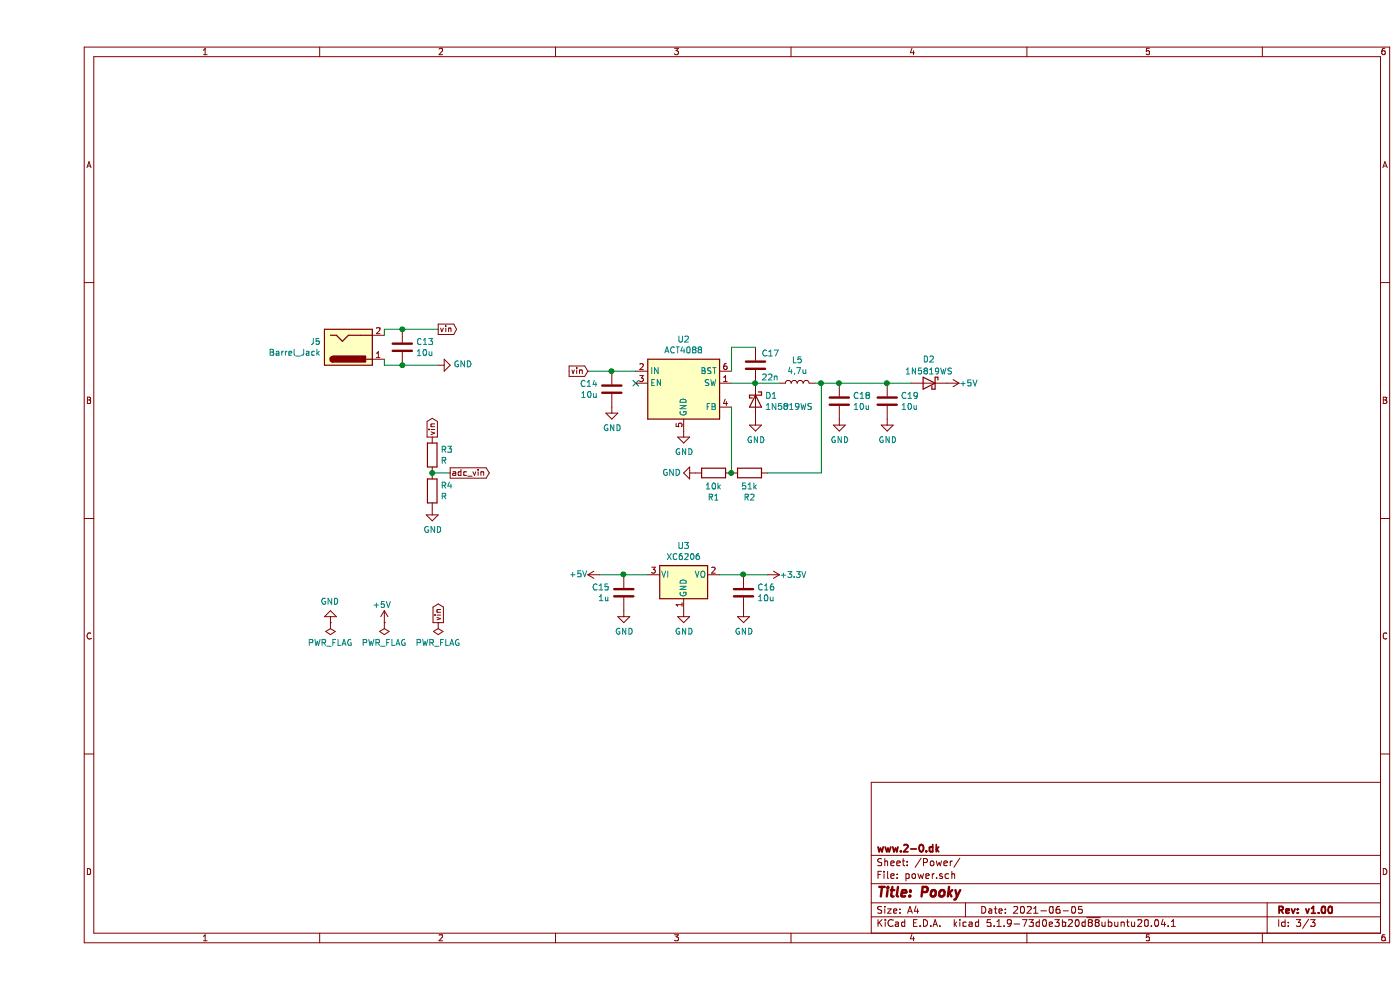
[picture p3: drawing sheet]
EESchema Schematic File Version 4
EELAYER 30 0
EELAYER END
$Descr A4 11693 8268
encoding utf-8
Sheet 3 3
Title "Pooky"
Date "2021-06-05"
Rev "v1.00"
Comp "www.2-0.dk"
Comment1 ""
Comment2 ""
Comment3 ""
Comment4 ""
$EndDescr
Wire Wire Line
	5800 3400 5800 3950
Wire Wire Line
	6550 3200 6550 3950
Wire Wire Line
	6100 3950 6550 3950
$Comp
L Device:R R2
U 1 1
P 5950 3950
F 0 "R2" V 5743 3950 50  0000 C CNN
F 1 "51k" V 5834 3950 50  0000 C CNN
F 2 "Resistor_SMD:R_0603_1608Metric" V 5880 3950 50  0001 C CNN
F 3 "~" H 5950 3950 50  0001 C CNN
	1    5950 3950
	0    1    -1   0   
$EndComp
Connection ~ 5800 3950
$Comp
L Device:R R1
U 1 1
P 5650 3950
F 0 "R1" V 5443 3950 50  0000 C CNN
F 1 "10k" V 5534 3950 50  0000 C CNN
F 2 "Resistor_SMD:R_0603_1608Metric" V 5580 3950 50  0001 C CNN
F 3 "~" H 5650 3950 50  0001 C CNN
	1    5650 3950
	0    1    -1   0   
$EndComp
Wire Wire Line
	6550 3200 6500 3200
Connection ~ 6550 3200
$Comp
L power:+5V #PWR?
U 1 1
P 7600 3200
AR Path="/60859182/60876962" Ref="#PWR?"  Part="1" 
AR Path="/60856A27/60876962" Ref="#PWR025"  Part="1" 
F 0 "#PWR025" H 7600 3050 50  0001 C CNN
F 1 "+5V" V 7600 3300 50  0000 L CNN
F 2 "" H 7600 3200 50  0001 C CNN
F 3 "" H 7600 3200 50  0001 C CNN
	1    7600 3200
	0    1    1    0   
$EndComp
$Comp
L power:+5V #PWR?
U 1 1
P 4700 4800
AR Path="/60859182/6087695B" Ref="#PWR?"  Part="1" 
AR Path="/60856A27/6087695B" Ref="#PWR014"  Part="1" 
F 0 "#PWR014" H 4700 4650 50  0001 C CNN
F 1 "+5V" V 4700 4900 50  0000 L CNN
F 2 "" H 4700 4800 50  0001 C CNN
F 3 "" H 4700 4800 50  0001 C CNN
	1    4700 4800
	0    -1   -1   0   
$EndComp
$Comp
L Device:D_Schottky D?
U 1 1
P 7450 3200
AR Path="/60859182/6087694F" Ref="D?"  Part="1" 
AR Path="/60856A27/6087694F" Ref="D2"  Part="1" 
F 0 "D2" H 7400 3400 50  0000 L CNN
F 1 "1N5819WS" H 7250 3300 50  0000 L CNN
F 2 "Diode_SMD:D_SOD-323" H 7450 3200 50  0001 C CNN
F 3 "~" H 7450 3200 50  0001 C CNN
	1    7450 3200
	-1   0    0    -1  
$EndComp
$Comp
L power:GND #PWR?
U 1 1
P 4900 5100
AR Path="/60859182/60876947" Ref="#PWR?"  Part="1" 
AR Path="/60856A27/60876947" Ref="#PWR016"  Part="1" 
F 0 "#PWR016" H 4900 4850 50  0001 C CNN
F 1 "GND" H 4905 4927 50  0000 C CNN
F 2 "" H 4900 5100 50  0001 C CNN
F 3 "" H 4900 5100 50  0001 C CNN
	1    4900 5100
	1    0    0    -1  
$EndComp
Wire Wire Line
	4900 4800 4700 4800
Wire Wire Line
	5100 4800 4900 4800
Connection ~ 4900 4800
$Comp
L Device:C C?
U 1 1
P 4900 4950
AR Path="/60859182/60876941" Ref="C?"  Part="1" 
AR Path="/60856A27/60876941" Ref="C15"  Part="1" 
F 0 "C15" H 5015 4996 50  0000 L CNN
F 1 "1u" H 5015 4905 50  0000 L CNN
F 2 "Capacitor_SMD:C_0805_2012Metric" H 4938 4800 50  0001 C CNN
F 3 "~" H 4900 4950 50  0001 C CNN
	1    4900 4950
	-1   0    0    -1  
$EndComp
$Comp
L power:GND #PWR?
U 1 1
P 7100 3500
AR Path="/60859182/60876936" Ref="#PWR?"  Part="1" 
AR Path="/60856A27/60876936" Ref="#PWR024"  Part="1" 
F 0 "#PWR024" H 7100 3250 50  0001 C CNN
F 1 "GND" H 7105 3327 50  0000 C CNN
F 2 "" H 7100 3500 50  0001 C CNN
F 3 "" H 7100 3500 50  0001 C CNN
	1    7100 3500
	1    0    0    -1  
$EndComp
$Comp
L power:GND #PWR?
U 1 1
P 6700 3500
AR Path="/60859182/60876930" Ref="#PWR?"  Part="1" 
AR Path="/60856A27/60876930" Ref="#PWR023"  Part="1" 
F 0 "#PWR023" H 6700 3250 50  0001 C CNN
F 1 "GND" H 6705 3327 50  0000 C CNN
F 2 "" H 6700 3500 50  0001 C CNN
F 3 "" H 6700 3500 50  0001 C CNN
	1    6700 3500
	1    0    0    -1  
$EndComp
Wire Wire Line
	7300 3200 7100 3200
Connection ~ 7100 3200
$Comp
L Device:C C?
U 1 1
P 7100 3350
AR Path="/60859182/6087692A" Ref="C?"  Part="1" 
AR Path="/60856A27/6087692A" Ref="C19"  Part="1" 
F 0 "C19" H 7215 3396 50  0000 L CNN
F 1 "10u" H 7215 3305 50  0000 L CNN
F 2 "Capacitor_SMD:C_0805_2012Metric" H 7138 3200 50  0001 C CNN
F 3 "~" H 7100 3350 50  0001 C CNN
	1    7100 3350
	1    0    0    -1  
$EndComp
Wire Wire Line
	6700 3200 6550 3200
Wire Wire Line
	6700 3200 7100 3200
Connection ~ 6700 3200
$Comp
L Device:C C?
U 1 1
P 6700 3350
AR Path="/60859182/60876924" Ref="C?"  Part="1" 
AR Path="/60856A27/60876924" Ref="C18"  Part="1" 
F 0 "C18" H 6815 3396 50  0000 L CNN
F 1 "10u" H 6815 3305 50  0000 L CNN
F 2 "Capacitor_SMD:C_0805_2012Metric" H 6738 3200 50  0001 C CNN
F 3 "~" H 6700 3350 50  0001 C CNN
	1    6700 3350
	1    0    0    -1  
$EndComp
$Comp
L power:GND #PWR?
U 1 1
P 5500 3950
AR Path="/60859182/60876917" Ref="#PWR?"  Part="1" 
AR Path="/60856A27/60876917" Ref="#PWR019"  Part="1" 
F 0 "#PWR019" H 5500 3700 50  0001 C CNN
F 1 "GND" V 5500 3750 50  0000 C CNN
F 2 "" H 5500 3950 50  0001 C CNN
F 3 "" H 5500 3950 50  0001 C CNN
	1    5500 3950
	0    1    -1   0   
$EndComp
$Comp
L power:GND #PWR?
U 1 1
P 6000 3500
AR Path="/60859182/60876905" Ref="#PWR?"  Part="1" 
AR Path="/60856A27/60876905" Ref="#PWR021"  Part="1" 
F 0 "#PWR021" H 6000 3250 50  0001 C CNN
F 1 "GND" H 6005 3327 50  0000 C CNN
F 2 "" H 6000 3500 50  0001 C CNN
F 3 "" H 6000 3500 50  0001 C CNN
	1    6000 3500
	1    0    0    -1  
$EndComp
Wire Wire Line
	5800 2900 5800 3100
Wire Wire Line
	6000 2900 5800 2900
Wire Wire Line
	6200 3200 6000 3200
Wire Wire Line
	5800 3200 6000 3200
Connection ~ 6000 3200
$Comp
L Device:C C?
U 1 1
P 6000 3050
AR Path="/60859182/608768FA" Ref="C?"  Part="1" 
AR Path="/60856A27/608768FA" Ref="C17"  Part="1" 
F 0 "C17" H 6050 3150 50  0000 L CNN
F 1 "22n" H 6050 2950 50  0000 L CNN
F 2 "Capacitor_SMD:C_0603_1608Metric" H 6038 2900 50  0001 C CNN
F 3 "~" H 6000 3050 50  0001 C CNN
	1    6000 3050
	1    0    0    -1  
$EndComp
$Comp
L Device:L L?
U 1 1
P 6350 3200
AR Path="/60859182/608768F4" Ref="L?"  Part="1" 
AR Path="/60856A27/608768F4" Ref="L5"  Part="1" 
F 0 "L5" V 6540 3200 50  0000 C CNN
F 1 "4,7u" V 6449 3200 50  0000 C CNN
F 2 "Inductor_SMD:L_Coilcraft_XxL4040" H 6350 3200 50  0001 C CNN
F 3 "~" H 6350 3200 50  0001 C CNN
	1    6350 3200
	0    -1   -1   0   
$EndComp
$Comp
L Device:D_Schottky D?
U 1 1
P 6000 3350
AR Path="/60859182/608768EE" Ref="D?"  Part="1" 
AR Path="/60856A27/608768EE" Ref="D1"  Part="1" 
F 0 "D1" V 5954 3430 50  0000 L CNN
F 1 "1N5819WS" V 6045 3430 50  0000 L CNN
F 2 "Diode_SMD:D_SOD-323" H 6000 3350 50  0001 C CNN
F 3 "~" H 6000 3350 50  0001 C CNN
	1    6000 3350
	0    1    1    0   
$EndComp
Text GLabel 4600 3100 0    50   Input ~ 0
vin
$Comp
L power:GND #PWR?
U 1 1
P 4800 3400
AR Path="/60859182/608768E4" Ref="#PWR?"  Part="1" 
AR Path="/60856A27/608768E4" Ref="#PWR015"  Part="1" 
F 0 "#PWR015" H 4800 3150 50  0001 C CNN
F 1 "GND" H 4805 3227 50  0000 C CNN
F 2 "" H 4800 3400 50  0001 C CNN
F 3 "" H 4800 3400 50  0001 C CNN
	1    4800 3400
	1    0    0    -1  
$EndComp
Wire Wire Line
	4800 3100 4600 3100
Wire Wire Line
	5000 3100 4800 3100
Connection ~ 4800 3100
$Comp
L Device:C C?
U 1 1
P 4800 3250
AR Path="/60859182/608768DE" Ref="C?"  Part="1" 
AR Path="/60856A27/608768DE" Ref="C14"  Part="1" 
F 0 "C14" H 4915 3296 50  0000 L CNN
F 1 "10u" H 4915 3205 50  0000 L CNN
F 2 "Capacitor_SMD:C_0805_2012Metric" H 4838 3100 50  0001 C CNN
F 3 "~" H 4800 3250 50  0001 C CNN
	1    4800 3250
	-1   0    0    -1  
$EndComp
$Comp
L power:GND #PWR?
U 1 1
P 5400 3600
AR Path="/60859182/608768D8" Ref="#PWR?"  Part="1" 
AR Path="/60856A27/608768D8" Ref="#PWR017"  Part="1" 
F 0 "#PWR017" H 5400 3350 50  0001 C CNN
F 1 "GND" H 5405 3427 50  0000 C CNN
F 2 "" H 5400 3600 50  0001 C CNN
F 3 "" H 5400 3600 50  0001 C CNN
	1    5400 3600
	1    0    0    -1  
$EndComp
NoConn ~ 5000 3200
$Comp
L pooky:ACT4088 U?
U 1 1
P 5400 3200
AR Path="/60859182/608768D1" Ref="U?"  Part="1" 
AR Path="/60856A27/608768D1" Ref="U2"  Part="1" 
F 0 "U2" H 5400 3567 50  0000 C CNN
F 1 "ACT4088" H 5400 3476 50  0000 C CNN
F 2 "Package_TO_SOT_SMD:SOT-23-6" H 5450 2850 50  0001 L CNN
F 3 "" H 5100 3550 50  0001 C CNN
	1    5400 3200
	1    0    0    -1  
$EndComp
$Comp
L power:+3.3V #PWR?
U 1 1
P 6100 4800
AR Path="/60859182/608768C8" Ref="#PWR?"  Part="1" 
AR Path="/60856A27/608768C8" Ref="#PWR022"  Part="1" 
F 0 "#PWR022" H 6100 4650 50  0001 C CNN
F 1 "+3.3V" V 6100 4900 50  0000 L CNN
F 2 "" H 6100 4800 50  0001 C CNN
F 3 "" H 6100 4800 50  0001 C CNN
	1    6100 4800
	0    1    1    0   
$EndComp
$Comp
L power:GND #PWR?
U 1 1
P 5900 5100
AR Path="/60859182/608768C2" Ref="#PWR?"  Part="1" 
AR Path="/60856A27/608768C2" Ref="#PWR020"  Part="1" 
F 0 "#PWR020" H 5900 4850 50  0001 C CNN
F 1 "GND" H 5905 4927 50  0000 C CNN
F 2 "" H 5900 5100 50  0001 C CNN
F 3 "" H 5900 5100 50  0001 C CNN
	1    5900 5100
	1    0    0    -1  
$EndComp
Wire Wire Line
	5900 4800 5700 4800
Wire Wire Line
	6100 4800 5900 4800
Connection ~ 5900 4800
$Comp
L Device:C C?
U 1 1
P 5900 4950
AR Path="/60859182/608768BC" Ref="C?"  Part="1" 
AR Path="/60856A27/608768BC" Ref="C16"  Part="1" 
F 0 "C16" H 6015 4996 50  0000 L CNN
F 1 "10u" H 6015 4905 50  0000 L CNN
F 2 "Capacitor_SMD:C_0805_2012Metric" H 5938 4800 50  0001 C CNN
F 3 "~" H 5900 4950 50  0001 C CNN
	1    5900 4950
	1    0    0    -1  
$EndComp
$Comp
L power:GND #PWR?
U 1 1
P 5400 5100
AR Path="/60859182/608768B6" Ref="#PWR?"  Part="1" 
AR Path="/60856A27/608768B6" Ref="#PWR018"  Part="1" 
F 0 "#PWR018" H 5400 4850 50  0001 C CNN
F 1 "GND" H 5405 4927 50  0000 C CNN
F 2 "" H 5400 5100 50  0001 C CNN
F 3 "" H 5400 5100 50  0001 C CNN
	1    5400 5100
	1    0    0    -1  
$EndComp
$Comp
L Regulator_Linear:XC6206PxxxMR U?
U 1 1
P 5400 4800
AR Path="/60859182/608768B0" Ref="U?"  Part="1" 
AR Path="/60856A27/608768B0" Ref="U3"  Part="1" 
F 0 "U3" H 5400 5042 50  0000 C CNN
F 1 "XC6206" H 5400 4951 50  0000 C CNN
F 2 "Package_TO_SOT_SMD:SOT-23" H 5400 5025 50  0001 C CIN
F 3 "https://www.torexsemi.com/file/xc6206/XC6206.pdf" H 5400 4800 50  0001 C CNN
	1    5400 4800
	1    0    0    -1  
$EndComp
Connection ~ 3300 3950
Wire Wire Line
	3450 3950 3300 3950
Text GLabel 3450 3950 2    50   Output ~ 0
adc_vin
Text GLabel 3300 3650 1    50   Output ~ 0
vin
$Comp
L power:GND #PWR?
U 1 1
P 3300 4250
AR Path="/60859182/608D1653" Ref="#PWR?"  Part="1" 
AR Path="/60856A27/608D1653" Ref="#PWR028"  Part="1" 
F 0 "#PWR028" H 3300 4000 50  0001 C CNN
F 1 "GND" H 3305 4077 50  0000 C CNN
F 2 "" H 3300 4250 50  0001 C CNN
F 3 "" H 3300 4250 50  0001 C CNN
	1    3300 4250
	1    0    0    -1  
$EndComp
$Comp
L Device:R R4
U 1 1
P 3300 4100
F 0 "R4" H 3370 4146 50  0000 L CNN
F 1 "R" H 3370 4055 50  0000 L CNN
F 2 "Resistor_SMD:R_0603_1608Metric" V 3230 4100 50  0001 C CNN
F 3 "~" H 3300 4100 50  0001 C CNN
	1    3300 4100
	1    0    0    -1  
$EndComp
$Comp
L Device:R R3
U 1 1
P 3300 3800
F 0 "R3" H 3370 3846 50  0000 L CNN
F 1 "R" H 3370 3755 50  0000 L CNN
F 2 "Resistor_SMD:R_0603_1608Metric" V 3230 3800 50  0001 C CNN
F 3 "~" H 3300 3800 50  0001 C CNN
	1    3300 3800
	1    0    0    -1  
$EndComp
Wire Wire Line
	3050 2750 3350 2750
Connection ~ 3050 2750
Wire Wire Line
	2900 3000 2900 3050
Wire Wire Line
	2900 2800 2900 2750
Wire Wire Line
	2900 2750 3050 2750
$Comp
L Connector:Barrel_Jack J5
U 1 1
P 2600 2900
F 0 "J5" H 2371 2858 50  0000 R CNN
F 1 "Barrel_Jack" H 2371 2949 50  0000 R CNN
F 2 "Connector_BarrelJack:BarrelJack_Horizontal" H 2650 2860 50  0001 C CNN
F 3 "~" H 2650 2860 50  0001 C CNN
	1    2600 2900
	1    0    0    1   
$EndComp
$Comp
L power:GND #PWR?
U 1 1
P 2450 5200
AR Path="/60859182/608ED61E" Ref="#PWR?"  Part="1" 
AR Path="/60856A27/608ED61E" Ref="#PWR04"  Part="1" 
F 0 "#PWR04" H 2450 4950 50  0001 C CNN
F 1 "GND" H 2455 5027 50  0000 C CNN
F 2 "" H 2450 5200 50  0001 C CNN
F 3 "" H 2450 5200 50  0001 C CNN
	1    2450 5200
	-1   0    0    1   
$EndComp
$Comp
L power:PWR_FLAG #FLG?
U 1 1
P 2450 5200
AR Path="/608EBAF7" Ref="#FLG?"  Part="1" 
AR Path="/60856A27/608EBAF7" Ref="#FLG01"  Part="1" 
F 0 "#FLG01" H 2450 5275 50  0001 C CNN
F 1 "PWR_FLAG" H 2450 5373 50  0000 C CNN
F 2 "" H 2450 5200 50  0001 C CNN
F 3 "~" H 2450 5200 50  0001 C CNN
	1    2450 5200
	-1   0    0    1   
$EndComp
$Comp
L power:PWR_FLAG #FLG?
U 1 1
P 3350 5200
AR Path="/608E52E3" Ref="#FLG?"  Part="1" 
AR Path="/60856A27/608E52E3" Ref="#FLG04"  Part="1" 
F 0 "#FLG04" H 3350 5275 50  0001 C CNN
F 1 "PWR_FLAG" H 3350 5373 50  0000 C CNN
F 2 "" H 3350 5200 50  0001 C CNN
F 3 "~" H 3350 5200 50  0001 C CNN
	1    3350 5200
	-1   0    0    1   
$EndComp
Text GLabel 3350 5200 1    50   Output ~ 0
vin
$Comp
L power:+5V #PWR?
U 1 1
P 2900 5200
AR Path="/60859182/608DF6F7" Ref="#PWR?"  Part="1" 
AR Path="/60856A27/608DF6F7" Ref="#PWR05"  Part="1" 
F 0 "#PWR05" H 2900 5050 50  0001 C CNN
F 1 "+5V" H 2800 5350 50  0000 L CNN
F 2 "" H 2900 5200 50  0001 C CNN
F 3 "" H 2900 5200 50  0001 C CNN
	1    2900 5200
	1    0    0    -1  
$EndComp
Wire Wire Line
	3050 3050 3350 3050
Connection ~ 3050 3050
Wire Wire Line
	2900 3050 3050 3050
$Comp
L Device:C C13
U 1 1
P 3050 2900
F 0 "C13" H 3165 2946 50  0000 L CNN
F 1 "10u" H 3165 2855 50  0000 L CNN
F 2 "Capacitor_SMD:C_0805_2012Metric" H 3088 2750 50  0001 C CNN
F 3 "~" H 3050 2900 50  0001 C CNN
	1    3050 2900
	1    0    0    -1  
$EndComp
Text GLabel 3350 2750 2    50   Output ~ 0
vin
$Comp
L power:GND #PWR013
U 1 1
P 3350 3050
F 0 "#PWR013" H 3350 2800 50  0001 C CNN
F 1 "GND" V 3355 2922 50  0000 R CNN
F 2 "" H 3350 3050 50  0001 C CNN
F 3 "" H 3350 3050 50  0001 C CNN
	1    3350 3050
	0    -1   -1   0   
$EndComp
$Comp
L power:PWR_FLAG #FLG?
U 1 1
P 2900 5200
AR Path="/60859182/60876955" Ref="#FLG?"  Part="1" 
AR Path="/60856A27/60876955" Ref="#FLG02"  Part="1" 
F 0 "#FLG02" H 2900 5275 50  0001 C CNN
F 1 "PWR_FLAG" H 2900 5373 50  0000 C CNN
F 2 "" H 2900 5200 50  0001 C CNN
F 3 "~" H 2900 5200 50  0001 C CNN
	1    2900 5200
	-1   0    0    1   
$EndComp
$EndSCHEMATC
